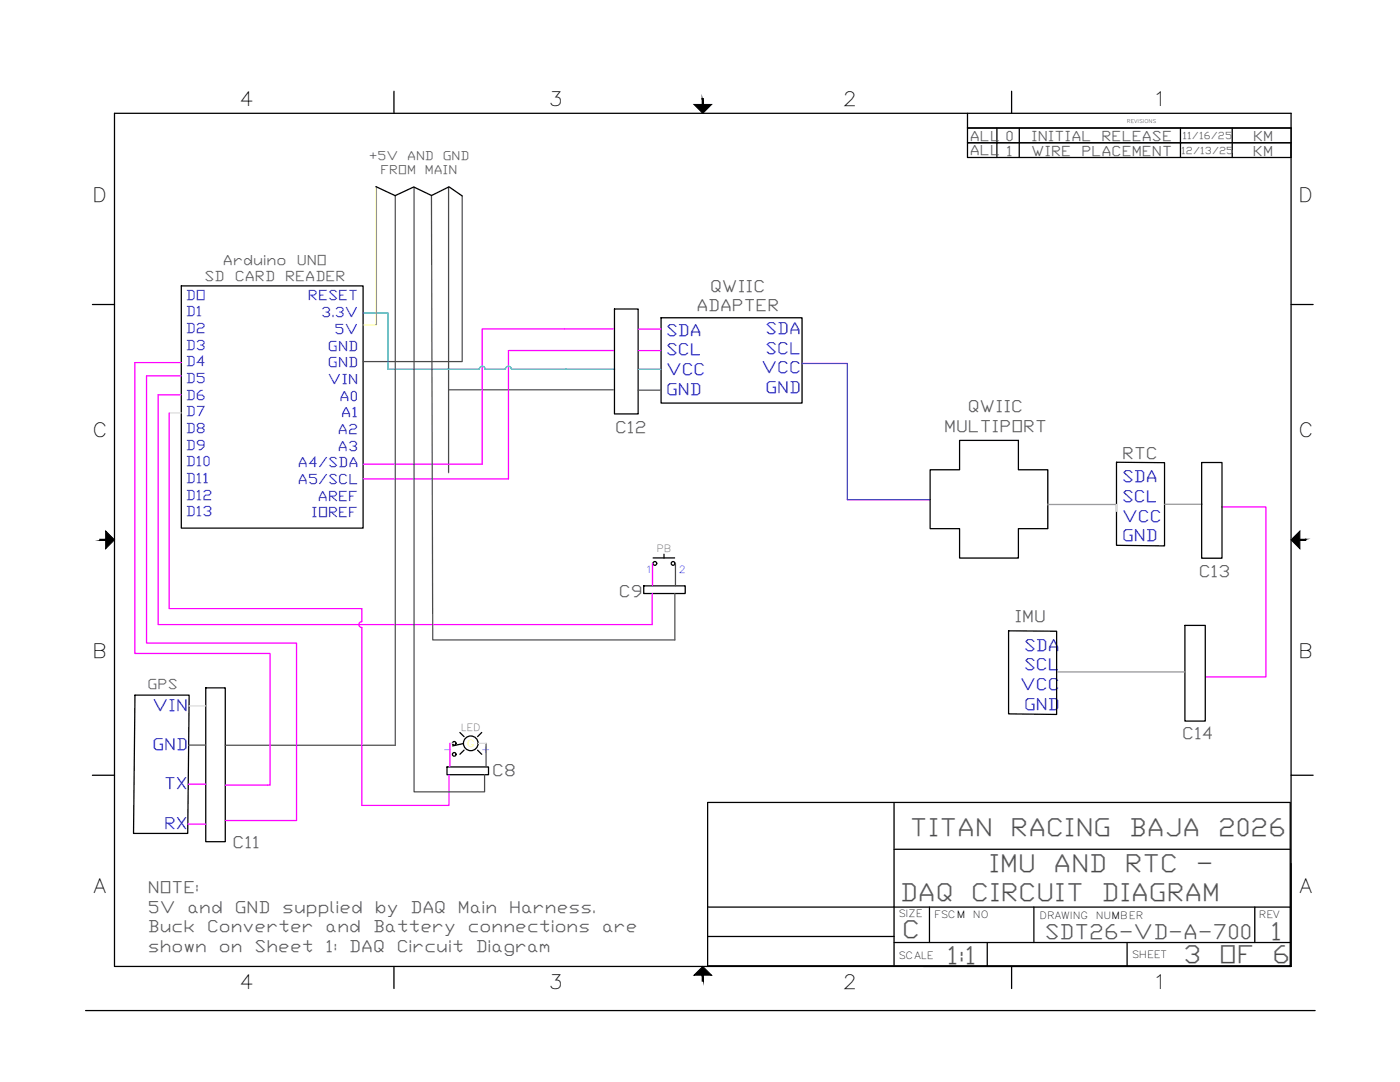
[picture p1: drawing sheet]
<svg xmlns="http://www.w3.org/2000/svg" width="279mm" height="216mm" viewBox="0 0 279 216" stroke-linecap="round" stroke-linejoin="round" font-family="sans-serif">
<!-- layer: Viewport -->
<path d="M257.7 172.3v20.5h-73.4" fill="none" stroke="#000" stroke-width=".25"/>
<!-- layer: Title Block -->
<g fill="none" stroke="#000" stroke-width=".25">
<path d="M78.6 18.2v4.4M201.9 18.2v4.4M22.8 22.6h234.9v170.2h-234.9zM193.1 22.6v2.9h64.6h-64.6v3h64.6h-64.6v2.9h64.6M198.9 28.5v2.9M199 25.5v3M203.4 25.5v5.9M235.6 25.5v5.9M245.9 25.5v5.9M18.4 60.8h4.4M257.7 60.8h4.4M18.4 154.7h4.4"/>
<path d="M257.7 154.7h4.4M141.2 160.1h116.3M141.2 160.2v32.5h116.3v-32.5M178.4 160.2v32.5M178.4 169.5h79.1M78.6 192.8v4.4M141.2 181h116.3M141.2 186.9h37.2M178.4 188.1h79.1M185.5 181v7.1M197 188.1v4.6M201.9 192.8v4.4"/>
<path d="M206.3 181v7.1M224.9 188.1v4.6M250.4 181v7.1M17.1 201.6h245.4"/>
</g>
<g fill="#000" stroke="#000" stroke-width=".2">
<path d="M138.5 20.8h3.5l-1.7 1.8zM21.1 106l1.7 1.7-1.7 1.8zM257.7 107.7l1.7-1.7v3.5zM138.5 194.6l1.8-1.8 1.7 1.8z"/>
<path d="M140.1 19.7l.3 1.1v-1.1zM140.1 19.7l.3 1.1h-.3z"/>
<path d="M19.9 107.6v.2l1.2-.2zM19.9 107.8l1.2-.2v.2z"/>
<path d="M259.4 107.8h1.2v-.2zM259.4 107.6h1.2l-1.2 .2z"/>
<path d="M140.1 194.6v1.2h.3zM140.1 194.6h.3v1.2z"/>
</g>
<!-- layer: 0 -->
<path d="M257.7 25.5v5.9" fill="none" stroke="#000" stroke-width=".25"/>
<!-- layer: WHT_4AWG -->
<path d="M36.2 57h36.3v48.4h-36.3z" fill="none" stroke="#000" stroke-width=".25"/>
<!-- layer: W_5V_ORANGE -->
<path d="M75.1 37.3v27.5h-2.7" fill="none" stroke="#ffbf00" stroke-width=".25"/>
<!-- layer: W_GND_BLACK -->
<path d="M78.9 39v109.7h-33.9M82.6 37.4v120.6h14.1v-3.4M86.1 39l.3 88.7h48.3v-9.3M89.5 37.4v56.9M92.2 39.2v33h-19.7M89.6 77.8h32.8M127.4 77.9h4.5M134.8 112.4v4.5M37.6 148.7h3.4M97 148.3v4.7" fill="none" stroke="#545454" stroke-width=".25"/>
<!-- layer: W_SIG_PINK -->
<g fill="none" stroke="#f0f" stroke-width=".25">
<path d="M36.1 78.8h-4.5v45.8h98.6v-6.2M36.2 72.4h-9.3v58h27v26.3h-8.9M36.2 75h-7v53.3h30v35.4h-14.2M122.4 69.9h-20.9v25.7h-29M122.6 65.6h-26.4v27h-23.7M127.4 70h4.5M127.4 65.7h4.5M33.8 82.4v39h38.4v2.7a.58 .58 0 0 0-.6 .5 .58 .58 0 0 0 .6 .6v35.5h17.4v-6.1M130.2 112.4v4.5M243.8 101.1h8.8v34h-11.9M37.6 156.5h3.5M89.8 148.3v4.7"/>
<path d="M37.5 164.4h3.6"/>
</g>
<!-- layer: XREFCHILD -->
<path d="M72.5 62.5h4.9v11.2h18.3a.59 .59 0 0 1 .5-.6 .59 .59 0 0 1 .6 .6h4.1a.59 .59 0 0 1 .6-.6 .59 .59 0 0 1 .6 .6h20.6M127.4 73.7h4.5" fill="none" stroke="#00b8b8" stroke-width=".25"/>
<!-- layer: W_QT_QT -->
<path d="M160.1 72.5h9v27.2h16.5" fill="none" stroke="#7f00ff" stroke-width=".25"/>
<!-- layer: SYMS -->
<g fill="none" stroke="#000" stroke-width=".25">
<path d="M131.9 63.4h28.2v17h-28.2zM185.6 93.7h5.9v-5.8h11.7v5.8h5.9v11.8h-5.9v5.9h-11.7v-5.9h-5.9zM128.5 116.9h8.2v1.5h-8.2zM130.3 111.3h4.3M132.5 110.6v.7M26.9 138.7h10.9l-.3 27.6h-10.9zM41.1 137.2h3.9v30.8h-3.9zM89.2 153h8.3v1.6h-8.3zM91.8 146.2l.8 .8M92.5 148.4l-2.2 .4M92.6 149.7l-.8 .8M95.3 149.7l.8 .8"/>
<path d="M96.1 146.2l-.8 .8"/>
<circle cx="130.7" cy="112.4" r=".38"/>
<circle cx="134.3" cy="112.4" r=".38"/>
<circle cx="90.7" cy="150.5" r=".37"/>
<circle cx="90.7" cy="148.3" r=".37"/>
<circle cx="94" cy="148.3" r="1.47"/>
</g>
<!-- layer: WHT_7AWG -->
<path d="M222.8 92.2l9.6 .1v16.6l-9.6-.1zM201.3 125.9l9.6 .1v16.6l-9.6-.2z" fill="none" stroke="#000" stroke-width=".25"/>
<!-- layer: W_QT_F -->
<path d="M209.1 100.7h13.7M232.4 100.6h7.5M211.1 134.1h25.4" fill="none" stroke="#989898" stroke-width=".25"/>
<!-- layer: GRY_20AWG -->
<path d="M33.8 82.4h2.4M222.8 100.7v1.3M37.7 140.9h3.3M89.8 148.3h.5M95.4 148.3h1.6" fill="none" stroke="#dcdcdc" stroke-width=".25"/>
<!-- layer: Layer1 -->
<path d="M75 37.2l3.9 1.8M78.9 39l3.7-1.7 3.5 1.7 3.5-1.7 2.6 1.8M122.6 61.7h4.8v20.9h-4.8zM239.8 92.3h4.1v19.1h-4.1zM236.5 124.8h4v19.1h-4z" fill="none" stroke="#000" stroke-width=".25"/>
<g font-size="4.9" fill="#545454">
<text x="181.6" y="166.8">TITAN</text>
<text x="201.7" y="166.8">RACING</text>
<text x="225.3" y="166.8">BAJA</text>
<text x="243.1" y="166.8">2026</text>
<text x="197.3" y="173.9">IMU</text>
<text x="210.3" y="173.9">AND</text>
<text x="224.5" y="173.9">RTC</text>
<text x="238.6" y="173.9">-</text>
<text x="179.6" y="179.8">DAQ</text>
<text x="193.8" y="179.8">CIRCUIT</text>
<text x="219.8" y="179.8">DIAGRAM</text>
<text x="180" y="187.3">C</text>
<text x="253.6" y="187.6">1</text>
<text x="189" y="192.3">1:1</text>
<text x="236.2" y="192.2">3</text>
<text x="243.3" y="192.2">OF</text>
<text x="253.9" y="192.2">6</text>
</g>
<text font-size="4.1" fill="#545454" x="208.5" y="187.4">SDT26-VD-A-700</text>
<g font-size="3.9">
<text x="47.8" y="21.1">4</text>
<text x="109.5" y="21.1">3</text>
<text x="168.2" y="21.1">2</text>
<text x="230" y="21.1">1</text>
<text x="18.4" y="40.2">D</text>
<text x="259.1" y="40.2">D</text>
<text x="18.4" y="87.2">C</text>
<text x="259.1" y="87.2">C</text>
<text x="18.4" y="131.2">B</text>
<text x="259.1" y="131.2">B</text>
<text x="18.7" y="178.2">A</text>
<text x="259.3" y="178.2">A</text>
<text x="47.8" y="197.2">4</text>
<text x="109.5" y="197.2">3</text>
<text x="168.2" y="197.2">2</text>
<text x="230" y="197.2">1</text>
</g>
<g font-size="3.3" fill="#545454">
<text x="141.7" y="58.2">QWIIC</text>
<text x="139" y="62.1">ADAPTER</text>
<text x="193.1" y="82.2">QWIIC</text>
<text x="122.8" y="86.5">C12</text>
<text x="188.4" y="86.1">MULTIPORT</text>
<text x="224" y="91.5">RTC</text>
<text x="123.5" y="119.2">C9</text>
<text x="239.2" y="115.1">C13</text>
<text x="202.4" y="124.2">IMU</text>
<text x="235.9" y="147.5">C14</text>
<text x="98.2" y="154.8">C8</text>
<text x="46.4" y="169.2">C11</text>
<text x="29.5" y="178.2">NOTE:</text>
<text x="29.5" y="182.1">5V</text>
<text x="37.4" y="182.1">and</text>
<text x="46.8" y="182.1">GND</text>
<text x="56.3" y="182.1">supplied</text>
<text x="74.8" y="182.1">by</text>
<text x="81.9" y="182.1">DAQ</text>
<text x="91.4" y="182.1">Main</text>
<text x="101.6" y="182.1">Harness.</text>
<text x="29.5" y="186">Buck</text>
<text x="29.5" y="189.9">shown</text>
<text x="41.3" y="186">Converter</text>
<text x="43.7" y="189.9">on</text>
<text x="50.8" y="189.9">Sheet</text>
<text x="65" y="186">and</text>
<text x="65" y="189.9">1:</text>
<text x="69.7" y="189.9">DAQ</text>
<text x="74.4" y="186">Battery</text>
<text x="79.2" y="189.9">Circuit</text>
<text x="93.4" y="186">connections</text>
<text x="94.9" y="189.9">Diagram</text>
<text x="120.2" y="186">are</text>
</g>
<g font-size="3.3" fill="#00f">
<text x="132.9" y="67">SDA</text>
<text x="132.9" y="70.9">SCL</text>
<text x="152.7" y="66.7">SDA</text>
<text x="152.7" y="70.6">SCL</text>
<text x="132.9" y="74.8">VCC</text>
<text x="152" y="74.5">VCC</text>
<text x="132.9" y="78.7">GND</text>
<text x="152.7" y="78.4">GND</text>
<text x="223.9" y="96.2">SDA</text>
<text x="223.9" y="100.2">SCL</text>
<text x="223.9" y="104.1">VCC</text>
<text x="223.9" y="108">GND</text>
<text x="204.4" y="129.9">SDA</text>
<text x="203.6" y="137.7">VCC</text>
<text x="204.4" y="133.8">SCL</text>
<text x="30.4" y="141.9">VIN</text>
<text x="204.4" y="141.6">GND</text>
<text x="30.4" y="149.7">GND</text>
<text x="32.8" y="157.5">TX</text>
<text x="32.8" y="165.3">RX</text>
</g>
<g font-size="2.8" fill="#545454">
<text x="193.6" y="28">ALL</text>
<text x="200.7" y="28.1">0</text>
<text x="205.8" y="28.2">INITIAL</text>
<text x="219.8" y="28.2">RELEASE</text>
<text x="250.1" y="28.1">KM</text>
<text x="193.6" y="31">ALL</text>
<text x="200.8" y="31">1</text>
<text x="205.8" y="31.1">WIRE</text>
<text x="215.8" y="31.1">PLACEMENT</text>
<text x="250.1" y="31.1">KM</text>
<text x="44.5" y="52.8">Arduino</text>
<text x="59.2" y="52.8">UNO</text>
<text x="40.8" y="56.1">SD</text>
<text x="46.9" y="56.1">CARD</text>
<text x="56.9" y="56.1">READER</text>
<text x="29.4" y="137.5">GPS</text>
</g>
<g font-size="2.8" fill="#00f">
<text x="37.1" y="59.8">DO</text>
<text x="61.5" y="60">RESET</text>
<text x="37.1" y="63.1">D1</text>
<text x="64.1" y="63.3">3.3V</text>
<text x="37.1" y="66.4">D2</text>
<text x="37.1" y="69.8">D3</text>
<text x="65.4" y="69.9">GND</text>
<text x="66.8" y="66.6">5V</text>
<text x="37.1" y="73.1">D4</text>
<text x="37.1" y="76.4">D5</text>
<text x="65.4" y="73.3">GND</text>
<text x="65.4" y="76.6">VIN</text>
<text x="37.1" y="79.7">D6</text>
<text x="37.1" y="83.1">D7</text>
<text x="67.8" y="79.9">A0</text>
<text x="68.1" y="83.2">A1</text>
<text x="37.1" y="86.4">D8</text>
<text x="37.1" y="89.7">D9</text>
<text x="67.4" y="86.6">A2</text>
<text x="67.4" y="89.9">A3</text>
<text x="37.1" y="93">D10</text>
<text x="59.5" y="93.2">A4/SDA</text>
<text x="37.1" y="96.4">D11</text>
<text x="37.1" y="99.7">D12</text>
<text x="59.5" y="96.5">A5/SCL</text>
<text x="63.5" y="99.9">AREF</text>
<text x="37.1" y="103">D13</text>
<text x="62.1" y="103.2">IOREF</text>
</g>
<g font-size="2.5" fill="#545454">
<text x="73.6" y="31.8">+5V</text>
<text x="75.9" y="34.8">FROM</text>
<text x="81.3" y="31.8">AND</text>
<text x="84.8" y="34.8">MAIN</text>
<text x="88.4" y="31.8">GND</text>
</g>
<g font-size="2" fill="#545454">
<text x="236" y="27.8">11/16/25</text>
<text x="235.7" y="30.7">12/13/25</text>
<text x="131" y="110.2">PB</text>
<text x="91.9" y="146">LED</text>
</g>
<g font-size="2" fill="#00f">
<text x="128.8" y="114.3">1</text>
<text x="135.4" y="114.3">2</text>
<text x="88.5" y="150.2">-</text>
<text x="96" y="150.2">+</text>
</g>
<text font-size="2" fill="#ff0" x="93.2" y="149">G</text>
<g font-size="2">
<text x="179.3" y="183">SIZE</text>
<text x="186.4" y="183.3">FSCM</text>
<text x="194.2" y="183.3">NO</text>
<text x="207.5" y="183.4">DRAWING</text>
<text x="218.7" y="183.4">NUMBER</text>
<text x="251.2" y="183.3">REV</text>
<text x="179.3" y="191.3">SCALE</text>
<text x="225.8" y="191.2">SHEET</text>
</g>
<text font-size="1" x="224.9" y="24.6">REVISIONS</text>
</svg>
